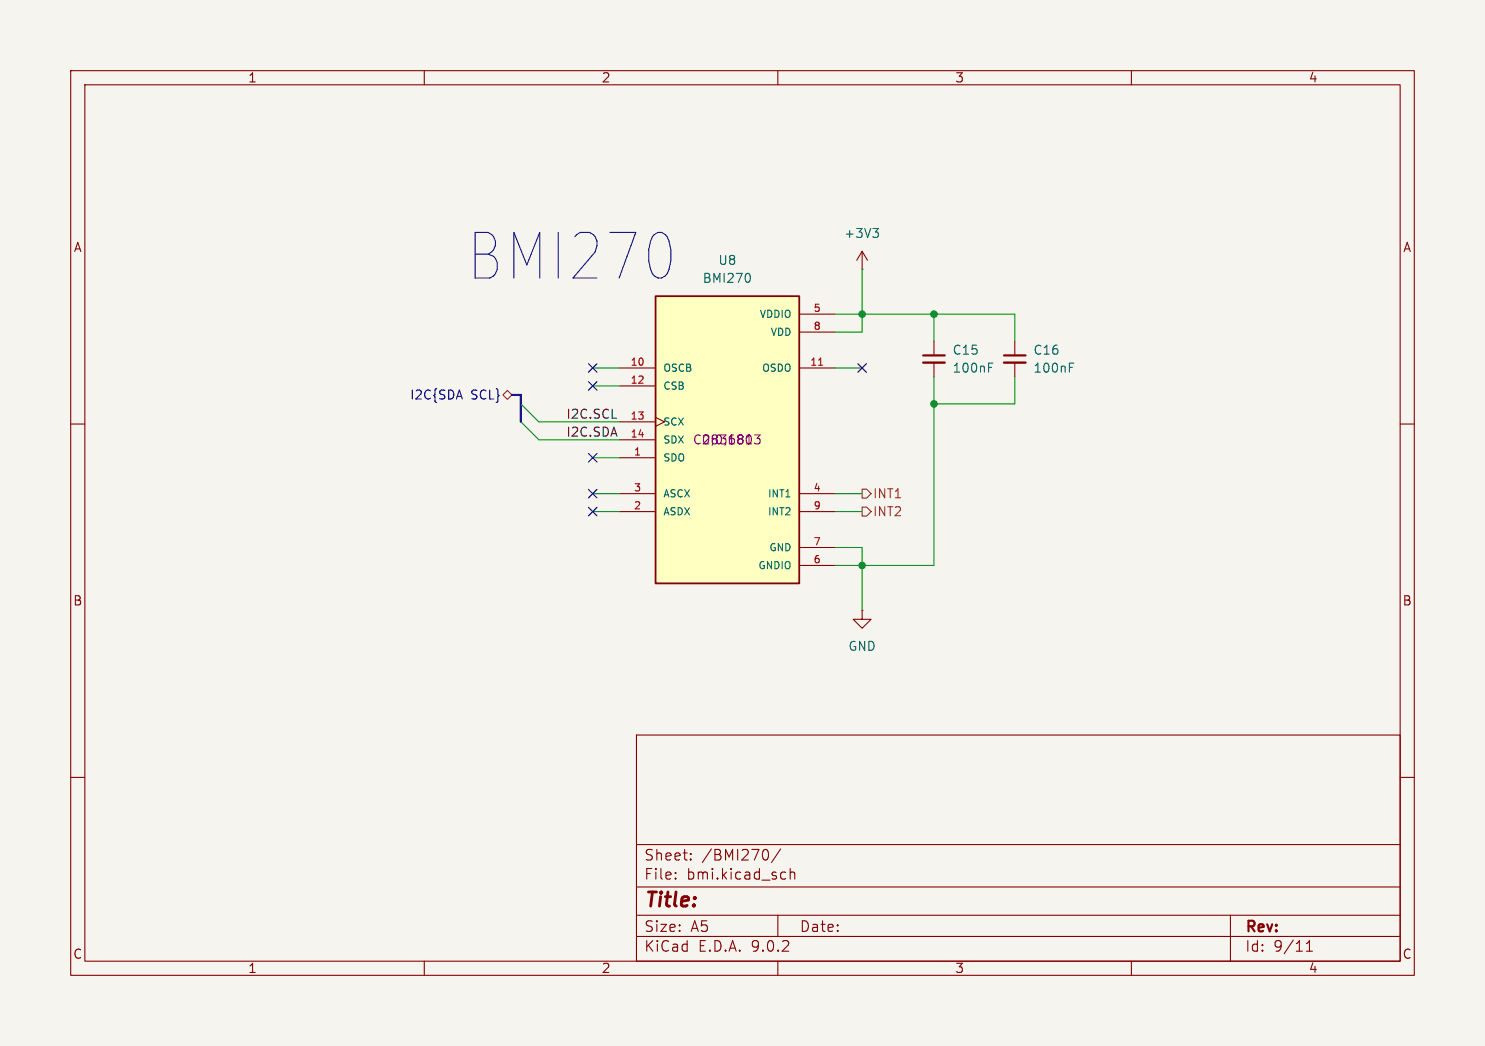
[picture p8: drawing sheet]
(kicad_sch
 (version 20250114)
 (generator "eeschema")
 (generator_version "9.0")
 (paper "A5")
 (lib_symbols
  (symbol "BMI270:BMI270"
   (pin_names
    (offset 1.016)) (exclude_from_sim no) (in_bom yes) (on_board yes)
   (property "Reference" "U" (at -10.16 21.082 0) (effects (font (size 1.27 1.27)) (justify left bottom)))
   (property "Value" "BMI270" (at -10.16 -22.86 0) (effects (font (size 1.27 1.27)) (justify left bottom)))
   (property "Footprint" "BMI270:XDCR_BMI270" (at 0 0 0) (effects (font (size 1.27 1.27)) (justify bottom) (hide yes)))
   (property "Datasheet" "" (at 0 0 0) (effects (font (size 1.27 1.27)) (hide yes)))
   (property "Description" "" (at 0 0 0) (effects (font (size 1.27 1.27)) (hide yes)))
   (property "PATREV" "1.0" (at 0 0 0) (effects (font (size 1.27 1.27)) (justify bottom) (hide yes)))
   (property "MF" "Bosch Sensortec" (at 0 0 0) (effects (font (size 1.27 1.27)) (justify bottom) (hide yes)))
   (property "MAXIMUM_PACKAGE_HEIGHT" "0.87mm" (at 0 0 0) (effects (font (size 1.27 1.27)) (justify bottom) (hide yes)))
   (property "Package" "LGA-14 Bosch Sensortec" (at 0 0 0) (effects (font (size 1.27 1.27)) (justify bottom) (hide yes)))
   (property "Price" "None" (at 0 0 0) (effects (font (size 1.27 1.27)) (justify bottom) (hide yes)))
   (property "Check_prices" "https://www.snapeda.com/parts/BMI270/Bosch/view-part/?ref=eda" (at 0 0 0) (effects (font (size 1.27 1.27)) (justify bottom) (hide yes)))
   (property "STANDARD" "Manufacturer Recommendations" (at 0 0 0) (effects (font (size 1.27 1.27)) (justify bottom) (hide yes)))
   (property "SnapEDA_Link" "https://www.snapeda.com/parts/BMI270/Bosch/view-part/?ref=snap" (at 0 0 0) (effects (font (size 1.27 1.27)) (justify bottom) (hide yes)))
   (property "MP" "BMI270" (at 0 0 0) (effects (font (size 1.27 1.27)) (justify bottom) (hide yes)))
   (property "Description_1" "Accelerometer, Gyroscope, 6 Axis Sensor I2C, SPI Output" (at 0 0 0) (effects (font (size 1.27 1.27)) (justify bottom) (hide yes)))
   (property "Availability" "In Stock" (at 0 0 0) (effects (font (size 1.27 1.27)) (justify bottom) (hide yes)))
   (property "MANUFACTURER" "Bosch Sensortec" (at 0 0 0) (effects (font (size 1.27 1.27)) (justify bottom) (hide yes)))
   (symbol "BMI270_0_0"
    (rectangle (start -10.16 -20.32) (end 10.16 20.32) (stroke (width 0.254) (type default)) (fill (type background)))
    (pin input line (at -15.24 10.16 0) (length 5.08) (name "OSCB" (effects (font (size 1.016 1.016)))) (number "10" (effects (font (size 1.016 1.016)))))
    (pin input line (at -15.24 7.62 0) (length 5.08) (name "CSB" (effects (font (size 1.016 1.016)))) (number "12" (effects (font (size 1.016 1.016)))))
    (pin input clock (at -15.24 2.54 0) (length 5.08) (name "SCX" (effects (font (size 1.016 1.016)))) (number "13" (effects (font (size 1.016 1.016)))))
    (pin bidirectional line (at -15.24 0 0) (length 5.08) (name "SDX" (effects (font (size 1.016 1.016)))) (number "14" (effects (font (size 1.016 1.016)))))
    (pin bidirectional line (at -15.24 -2.54 0) (length 5.08) (name "SDO" (effects (font (size 1.016 1.016)))) (number "1" (effects (font (size 1.016 1.016)))))
    (pin bidirectional line (at -15.24 -7.62 0) (length 5.08) (name "ASCX" (effects (font (size 1.016 1.016)))) (number "3" (effects (font (size 1.016 1.016)))))
    (pin bidirectional line (at -15.24 -10.16 0) (length 5.08) (name "ASDX" (effects (font (size 1.016 1.016)))) (number "2" (effects (font (size 1.016 1.016)))))
    (pin power_in line (at 15.24 17.78 180) (length 5.08) (name "VDDIO" (effects (font (size 1.016 1.016)))) (number "5" (effects (font (size 1.016 1.016)))))
    (pin power_in line (at 15.24 15.24 180) (length 5.08) (name "VDD" (effects (font (size 1.016 1.016)))) (number "8" (effects (font (size 1.016 1.016)))))
    (pin output line (at 15.24 10.16 180) (length 5.08) (name "OSDO" (effects (font (size 1.016 1.016)))) (number "11" (effects (font (size 1.016 1.016)))))
    (pin bidirectional line (at 15.24 -7.62 180) (length 5.08) (name "INT1" (effects (font (size 1.016 1.016)))) (number "4" (effects (font (size 1.016 1.016)))))
    (pin bidirectional line (at 15.24 -10.16 180) (length 5.08) (name "INT2" (effects (font (size 1.016 1.016)))) (number "9" (effects (font (size 1.016 1.016)))))
    (pin power_in line (at 15.24 -15.24 180) (length 5.08) (name "GND" (effects (font (size 1.016 1.016)))) (number "7" (effects (font (size 1.016 1.016)))))
    (pin power_in line (at 15.24 -17.78 180) (length 5.08) (name "GNDIO" (effects (font (size 1.016 1.016)))) (number "6" (effects (font (size 1.016 1.016))))))
   (embedded_fonts no))
  (symbol "Device:C_Small"
   (pin_numbers (hide yes))
   (pin_names
    (offset 0.254) (hide yes)) (exclude_from_sim no) (in_bom yes) (on_board yes)
   (property "Reference" "C" (at 0.254 1.778 0) (effects (font (size 1.27 1.27)) (justify left)))
   (property "Value" "C_Small" (at 0.254 -2.032 0) (effects (font (size 1.27 1.27)) (justify left)))
   (property "Footprint" "" (at 0 0 0) (effects (font (size 1.27 1.27)) (hide yes)))
   (property "Datasheet" "~" (at 0 0 0) (effects (font (size 1.27 1.27)) (hide yes)))
   (property "Description" "Unpolarized capacitor, small symbol" (at 0 0 0) (effects (font (size 1.27 1.27)) (hide yes)))
   (symbol "C_Small_0_1"
    (polyline (pts (xy -1.524 0.508) (xy 1.524 0.508)) (stroke (width 0.3048) (type default)) (fill (type none)))
    (polyline (pts (xy -1.524 -0.508) (xy 1.524 -0.508)) (stroke (width 0.3302) (type default)) (fill (type none))))
   (symbol "C_Small_1_1"
    (pin passive line (at 0 2.54 270) (length 2.032) (name "~" (effects (font (size 1.27 1.27)))) (number "1" (effects (font (size 1.27 1.27)))))
    (pin passive line (at 0 -2.54 90) (length 2.032) (name "~" (effects (font (size 1.27 1.27)))) (number "2" (effects (font (size 1.27 1.27))))))
   (embedded_fonts no))
  (symbol "power:+3V3"
   (power)
   (pin_numbers (hide yes))
   (pin_names
    (offset 0) (hide yes)) (exclude_from_sim no) (in_bom yes) (on_board yes)
   (property "Reference" "#PWR" (at 0 -3.81 0) (effects (font (size 1.27 1.27)) (hide yes)))
   (property "Value" "+3V3" (at 0 3.556 0) (effects (font (size 1.27 1.27))))
   (property "Footprint" "" (at 0 0 0) (effects (font (size 1.27 1.27)) (hide yes)))
   (property "Datasheet" "" (at 0 0 0) (effects (font (size 1.27 1.27)) (hide yes)))
   (property "Description" "Power symbol creates a global label with name \"+3V3\"" (at 0 0 0) (effects (font (size 1.27 1.27)) (hide yes)))
   (symbol "+3V3_0_1"
    (polyline (pts (xy -0.762 1.27) (xy 0 2.54)) (stroke (width 0) (type default)) (fill (type none)))
    (polyline (pts (xy 0 2.54) (xy 0.762 1.27)) (stroke (width 0) (type default)) (fill (type none)))
    (polyline (pts (xy 0 0) (xy 0 2.54)) (stroke (width 0) (type default)) (fill (type none))))
   (symbol "+3V3_1_1"
    (pin power_in line (at 0 0 90) (length 0) (name "~" (effects (font (size 1.27 1.27)))) (number "1" (effects (font (size 1.27 1.27))))))
   (embedded_fonts no))
  (symbol "power:GND"
   (power)
   (pin_numbers (hide yes))
   (pin_names
    (offset 0) (hide yes)) (exclude_from_sim no) (in_bom yes) (on_board yes)
   (property "Reference" "#PWR" (at 0 -6.35 0) (effects (font (size 1.27 1.27)) (hide yes)))
   (property "Value" "GND" (at 0 -3.81 0) (effects (font (size 1.27 1.27))))
   (property "Footprint" "" (at 0 0 0) (effects (font (size 1.27 1.27)) (hide yes)))
   (property "Datasheet" "" (at 0 0 0) (effects (font (size 1.27 1.27)) (hide yes)))
   (property "Description" "Power symbol creates a global label with name \"GND\" , ground" (at 0 0 0) (effects (font (size 1.27 1.27)) (hide yes)))
   (symbol "GND_0_1"
    (polyline (pts (xy 0 0) (xy 0 -1.27) (xy 1.27 -1.27) (xy 0 -2.54) (xy -1.27 -1.27) (xy 0 -1.27)) (stroke (width 0) (type default)) (fill (type none))))
   (symbol "GND_1_1"
    (pin power_in line (at 0 0 270) (length 0) (name "~" (effects (font (size 1.27 1.27)))) (number "1" (effects (font (size 1.27 1.27))))))
   (embedded_fonts no)))
 (text "BMI270"
  (exclude_from_sim no)
  (at 65.786 40.386 0)
  (effects (font (size 6.4516 5.4838)) (justify left bottom)))
 (junction
  (at 132.08 57.15)
  (diameter 0)
  (color 0 0 0 0))
 (junction
  (at 121.92 44.45)
  (diameter 0)
  (color 0 0 0 0))
 (junction
  (at 132.08 44.45)
  (diameter 0)
  (color 0 0 0 0))
 (junction
  (at 121.92 80.01)
  (diameter 0)
  (color 0 0 0 0))
 (no_connect
  (at 83.82 54.61))
 (no_connect
  (at 83.82 52.07))
 (no_connect
  (at 83.82 72.39))
 (no_connect
  (at 83.82 69.85))
 (no_connect
  (at 83.82 64.77))
 (no_connect
  (at 121.92 52.07))
 (bus_entry
  (at 73.66 57.15)
  (size 2.54 2.54)
  (stroke (width 0) (type default)))
 (bus_entry
  (at 73.66 59.69)
  (size 2.54 2.54)
  (stroke (width 0) (type default)))
 (bus
  (pts (xy 73.66 59.69) (xy 73.66 57.15))
  (stroke (width 0) (type default)))
 (wire
  (pts (xy 118.11 72.39) (xy 121.92 72.39))
  (stroke (width 0) (type default)))
 (wire
  (pts (xy 83.82 54.61) (xy 87.63 54.61))
  (stroke (width 0) (type default)))
 (wire
  (pts (xy 121.92 80.01) (xy 121.92 86.36))
  (stroke (width 0) (type default)))
 (wire
  (pts (xy 83.82 64.77) (xy 87.63 64.77))
  (stroke (width 0) (type default)))
 (bus
  (pts (xy 72.39 55.88) (xy 73.66 55.88))
  (stroke (width 0) (type default)))
 (wire
  (pts (xy 76.2 62.23) (xy 87.63 62.23))
  (stroke (width 0) (type default)))
 (wire
  (pts (xy 143.51 44.45) (xy 143.51 48.26))
  (stroke (width 0) (type default)))
 (wire
  (pts (xy 121.92 44.45) (xy 121.92 46.99))
  (stroke (width 0) (type default)))
 (wire
  (pts (xy 118.11 69.85) (xy 121.92 69.85))
  (stroke (width 0) (type default)))
 (wire
  (pts (xy 83.82 52.07) (xy 87.63 52.07))
  (stroke (width 0) (type default)))
 (wire
  (pts (xy 143.51 57.15) (xy 143.51 53.34))
  (stroke (width 0) (type default)))
 (wire
  (pts (xy 83.82 72.39) (xy 87.63 72.39))
  (stroke (width 0) (type default)))
 (wire
  (pts (xy 132.08 57.15) (xy 143.51 57.15))
  (stroke (width 0) (type default)))
 (wire
  (pts (xy 118.11 77.47) (xy 121.92 77.47))
  (stroke (width 0) (type default)))
 (bus
  (pts (xy 73.66 57.15) (xy 73.66 55.88))
  (stroke (width 0) (type default)))
 (wire
  (pts (xy 76.2 59.69) (xy 87.63 59.69))
  (stroke (width 0) (type default)))
 (wire
  (pts (xy 118.11 46.99) (xy 121.92 46.99))
  (stroke (width 0) (type default)))
 (wire
  (pts (xy 132.08 44.45) (xy 132.08 48.26))
  (stroke (width 0) (type default)))
 (wire
  (pts (xy 132.08 80.01) (xy 121.92 80.01))
  (stroke (width 0) (type default)))
 (wire
  (pts (xy 132.08 44.45) (xy 143.51 44.45))
  (stroke (width 0) (type default)))
 (wire
  (pts (xy 118.11 80.01) (xy 121.92 80.01))
  (stroke (width 0) (type default)))
 (wire
  (pts (xy 121.92 44.45) (xy 132.08 44.45))
  (stroke (width 0) (type default)))
 (wire
  (pts (xy 118.11 44.45) (xy 121.92 44.45))
  (stroke (width 0) (type default)))
 (wire
  (pts (xy 121.92 77.47) (xy 121.92 80.01))
  (stroke (width 0) (type default)))
 (wire
  (pts (xy 118.11 52.07) (xy 121.92 52.07))
  (stroke (width 0) (type default)))
 (wire
  (pts (xy 132.08 57.15) (xy 132.08 80.01))
  (stroke (width 0) (type default)))
 (wire
  (pts (xy 132.08 53.34) (xy 132.08 57.15))
  (stroke (width 0) (type default)))
 (wire
  (pts (xy 121.92 38.1) (xy 121.92 44.45))
  (stroke (width 0) (type default)))
 (wire
  (pts (xy 83.82 69.85) (xy 87.63 69.85))
  (stroke (width 0) (type default)))
 (label "I2C.SDA"
  (at 80.01 62.23 0)
  (effects (font (size 1.27 1.27)) (justify left bottom)))
 (label "I2C.SCL"
  (at 80.01 59.69 0)
  (effects (font (size 1.27 1.27)) (justify left bottom)))
 (hierarchical_label "I2C{SDA SCL}"
  (shape bidirectional)
  (at 72.39 55.88 180)
  (effects (font (size 1.27 1.27)) (justify right)))
 (hierarchical_label "INT1"
  (shape output)
  (at 121.92 69.85 0)
  (effects (font (size 1.27 1.27)) (justify left)))
 (hierarchical_label "INT2"
  (shape output)
  (at 121.92 72.39 0)
  (effects (font (size 1.27 1.27)) (justify left)))
 (symbol
  (lib_id "Device:C_Small")
  (at 143.51 50.8 0)
  (unit 1)
  (exclude_from_sim no)
  (in_bom yes)
  (on_board yes)
  (dnp no)
  (fields_autoplaced yes)
  (property "Reference" "C16" (at 146.05 49.5362 0) (effects (font (size 1.27 1.27)) (justify left)))
  (property "Value" "100nF" (at 146.05 52.0762 0) (effects (font (size 1.27 1.27)) (justify left)))
  (property "Footprint" "Capacitor_SMD:C_0402_1005Metric" (at 143.51 50.8 0) (effects (font (size 1.27 1.27)) (hide yes)))
  (property "Datasheet" "~" (at 143.51 50.8 0) (effects (font (size 1.27 1.27)) (hide yes)))
  (property "Description" "Unpolarized capacitor, small symbol" (at 143.51 50.8 0) (effects (font (size 1.27 1.27)) (hide yes)))
  (property "Sim.Device" "" (at 143.51 50.8 0) (effects (font (size 1.27 1.27))))
  (property "LCSC" "C307331" (at 143.51 50.8 0) (effects (font (size 1.27 1.27)) (hide yes)))
  (property "DigiKey_Part_Number" "" (at 143.51 50.8 0) (effects (font (size 1.27 1.27))))
  (property "Sim.Pin" "" (at 143.51 50.8 0) (effects (font (size 1.27 1.27))))
  (property "JLCPCB_CORRECTION" "" (at 143.51 50.8 0) (effects (font (size 1.27 1.27))))
  (pin "1")
  (pin "2"))
 (symbol
  (lib_id "BMI270:BMI270")
  (at 102.87 62.23 0)
  (unit 1)
  (exclude_from_sim no)
  (in_bom yes)
  (on_board yes)
  (dnp no)
  (fields_autoplaced yes)
  (property "Reference" "U8" (at 102.87 36.83 0) (effects (font (size 1.27 1.27))))
  (property "Value" "BMI270" (at 102.87 39.37 0) (effects (font (size 1.27 1.27))))
  (property "Footprint" "BMI270:XDCR_BMI270" (at 102.87 62.23 0) (effects (font (size 1.27 1.27)) (justify bottom) (hide yes)))
  (property "Datasheet" "" (at 102.87 62.23 0) (effects (font (size 1.27 1.27)) (hide yes)))
  (property "Description" "" (at 102.87 62.23 0) (effects (font (size 1.27 1.27)) (hide yes)))
  (property "PATREV" "1.0" (at 102.87 62.23 0) (effects (font (size 1.27 1.27)) (justify bottom) (hide yes)))
  (property "MF" "Bosch Sensortec" (at 102.87 62.23 0) (effects (font (size 1.27 1.27)) (justify bottom) (hide yes)))
  (property "MAXIMUM_PACKAGE_HEIGHT" "0.87mm" (at 102.87 62.23 0) (effects (font (size 1.27 1.27)) (justify bottom) (hide yes)))
  (property "Package" "LGA-14 Bosch Sensortec" (at 102.87 62.23 0) (effects (font (size 1.27 1.27)) (justify bottom) (hide yes)))
  (property "Price" "None" (at 102.87 62.23 0) (effects (font (size 1.27 1.27)) (justify bottom) (hide yes)))
  (property "Check_prices" "https://www.snapeda.com/parts/BMI270/Bosch/view-part/?ref=eda" (at 102.87 62.23 0) (effects (font (size 1.27 1.27)) (justify bottom) (hide yes)))
  (property "STANDARD" "Manufacturer Recommendations" (at 102.87 62.23 0) (effects (font (size 1.27 1.27)) (justify bottom) (hide yes)))
  (property "SnapEDA_Link" "https://www.snapeda.com/parts/BMI270/Bosch/view-part/?ref=snap" (at 102.87 62.23 0) (effects (font (size 1.27 1.27)) (justify bottom) (hide yes)))
  (property "MP" "BMI270" (at 102.87 62.23 0) (effects (font (size 1.27 1.27)) (justify bottom) (hide yes)))
  (property "Description_1" "Accelerometer, Gyroscope, 6 Axis Sensor I2C, SPI Output" (at 102.87 62.23 0) (effects (font (size 1.27 1.27)) (justify bottom) (hide yes)))
  (property "Availability" "In Stock" (at 102.87 62.23 0) (effects (font (size 1.27 1.27)) (justify bottom) (hide yes)))
  (property "MANUFACTURER" "Bosch Sensortec" (at 102.87 62.23 0) (effects (font (size 1.27 1.27)) (justify bottom) (hide yes)))
  (property "Sim.Device" "" (at 102.87 62.23 0) (effects (font (size 1.27 1.27))))
  (property "LCSC" "C2836813" (at 102.87 62.23 0) (effects (font (size 1.27 1.27))))
  (property "DigiKey_Part_Number" "" (at 102.87 62.23 0) (effects (font (size 1.27 1.27))))
  (property "Sim.Pin" "" (at 102.87 62.23 0) (effects (font (size 1.27 1.27))))
  (property "JLCPCB_CORRECTION" "0;0;180" (at 102.87 62.23 0) (effects (font (size 1.27 1.27))))
  (pin "8")
  (pin "7")
  (pin "2")
  (pin "13")
  (pin "3")
  (pin "1")
  (pin "12")
  (pin "14")
  (pin "10")
  (pin "11")
  (pin "9")
  (pin "6")
  (pin "5")
  (pin "4"))
 (symbol
  (lib_id "power:+3V3")
  (at 121.92 38.1 0)
  (unit 1)
  (exclude_from_sim no)
  (in_bom yes)
  (on_board yes)
  (dnp no)
  (fields_autoplaced yes)
  (property "Reference" "#PWR043" (at 121.92 41.91 0) (effects (font (size 1.27 1.27)) (hide yes)))
  (property "Value" "+3V3" (at 121.92 33.02 0) (effects (font (size 1.27 1.27))))
  (property "Footprint" "" (at 121.92 38.1 0) (effects (font (size 1.27 1.27)) (hide yes)))
  (property "Datasheet" "" (at 121.92 38.1 0) (effects (font (size 1.27 1.27)) (hide yes)))
  (property "Description" "Power symbol creates a global label with name \"+3V3\"" (at 121.92 38.1 0) (effects (font (size 1.27 1.27)) (hide yes)))
  (pin "1"))
 (symbol
  (lib_id "power:GND")
  (at 121.92 86.36 0)
  (unit 1)
  (exclude_from_sim no)
  (in_bom yes)
  (on_board yes)
  (dnp no)
  (fields_autoplaced yes)
  (property "Reference" "#PWR044" (at 121.92 92.71 0) (effects (font (size 1.27 1.27)) (hide yes)))
  (property "Value" "GND" (at 121.92 91.44 0) (effects (font (size 1.27 1.27))))
  (property "Footprint" "" (at 121.92 86.36 0) (effects (font (size 1.27 1.27)) (hide yes)))
  (property "Datasheet" "" (at 121.92 86.36 0) (effects (font (size 1.27 1.27)) (hide yes)))
  (property "Description" "Power symbol creates a global label with name \"GND\" , ground" (at 121.92 86.36 0) (effects (font (size 1.27 1.27)) (hide yes)))
  (pin "1"))
 (symbol
  (lib_id "Device:C_Small")
  (at 132.08 50.8 0)
  (unit 1)
  (exclude_from_sim no)
  (in_bom yes)
  (on_board yes)
  (dnp no)
  (fields_autoplaced yes)
  (property "Reference" "C15" (at 134.62 49.5362 0) (effects (font (size 1.27 1.27)) (justify left)))
  (property "Value" "100nF" (at 134.62 52.0762 0) (effects (font (size 1.27 1.27)) (justify left)))
  (property "Footprint" "Capacitor_SMD:C_0402_1005Metric" (at 132.08 50.8 0) (effects (font (size 1.27 1.27)) (hide yes)))
  (property "Datasheet" "~" (at 132.08 50.8 0) (effects (font (size 1.27 1.27)) (hide yes)))
  (property "Description" "Unpolarized capacitor, small symbol" (at 132.08 50.8 0) (effects (font (size 1.27 1.27)) (hide yes)))
  (property "Sim.Device" "" (at 132.08 50.8 0) (effects (font (size 1.27 1.27))))
  (property "LCSC" "C307331" (at 132.08 50.8 0) (effects (font (size 1.27 1.27)) (hide yes)))
  (property "DigiKey_Part_Number" "" (at 132.08 50.8 0) (effects (font (size 1.27 1.27))))
  (property "Sim.Pin" "" (at 132.08 50.8 0) (effects (font (size 1.27 1.27))))
  (property "JLCPCB_CORRECTION" "" (at 132.08 50.8 0) (effects (font (size 1.27 1.27))))
  (pin "1")
  (pin "2")))
